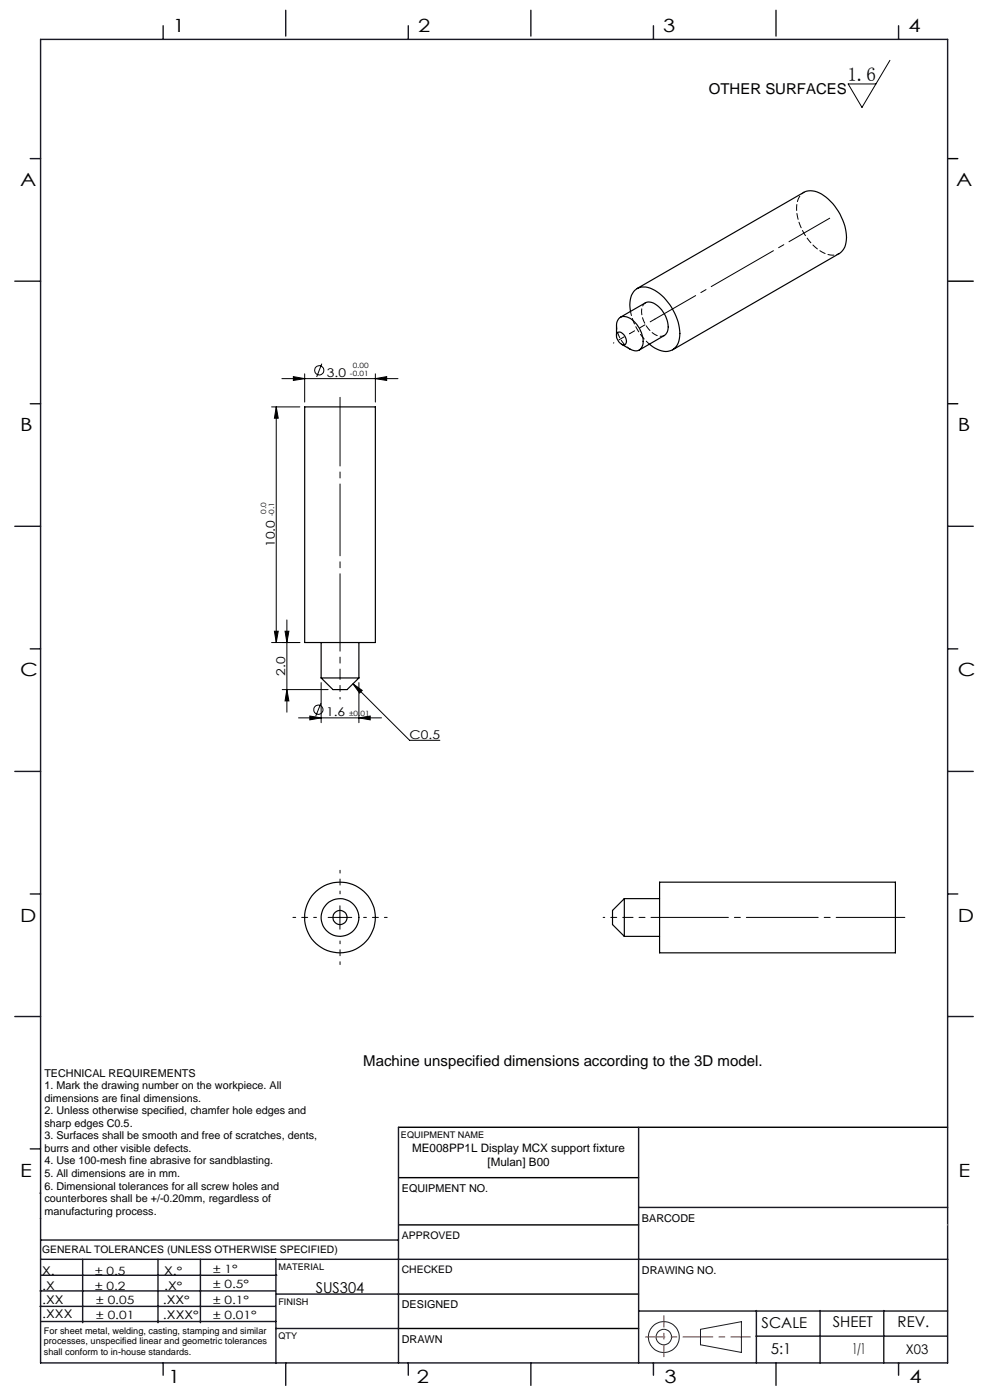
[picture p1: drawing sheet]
<svg xmlns="http://www.w3.org/2000/svg" width="210mm" height="297mm" viewBox="0 0 210 297" stroke-linecap="round" stroke-linejoin="round" font-family="sans-serif">
<g fill="none" stroke="#191924" stroke-width=".21">
<path d="M8.6 231.2v9.4M148.6 282l8.7-1.6v6.5l-8.7-1.6z"/>
<circle cx="140.8" cy="283.7" r="3.3"/>
<circle cx="140.8" cy="283.7" r="1.64"/>
</g>
<path d="M201 33.7h2.2M201 59.7h5.4M201 85.7h2.2M84.5 239.1h116.5M84.6 259.9h50.9M84.6 249.8h50.9M84.6 274.5h50.9M84.5 281.8h51" fill="none" stroke="#000" stroke-width=".3"/>
<path d="M136.9 283.6h22.3" fill="none" stroke="#f00" stroke-width=".21" stroke-dasharray="6.3 1.3 1.3 1.3" stroke-dashoffset="2.2"/>
<path d="M140.8 287.8v-8.7" fill="none" stroke="#f00" stroke-width=".21" stroke-dasharray="6.3 1.3 1.3 1.3" stroke-dashoffset="3.9"/>
<g fill="none" stroke="#191924" stroke-width=".3">
<path d="M8.6 8.4h192.4v280.7h-192.4zM34.6 5.5v2.9M60.6 2.2v5.5M86.6 5.5v2.9M112.6 2.2v5.5M138.6 5.5v2.9M164.6 2.2v5.5M190.6 5.5v2.9M6.4 33.7h2.2M3.1 59.7h5.5M6.4 85.7h2.2M3.1 111.7h5.5"/>
<path d="M201 111.7h5.4M6.4 137.7h2.2M201 137.7h2.2M3.1 163.7h5.5M201 163.7h5.4M6.4 189.6h2.2M201 189.6h2.2M3.1 215.6h5.5M201 215.6h5.4M84.5 239.1v50M135.5 239.1v50M6.4 243.7h2.2"/>
<path d="M8.5 253.1h.1M8.6 258.5h.1M135.5 256.1h65.5M8.5 277.1h49.9M8.5 273.9h49.9M8.6 267.2h192.4M8.6 263.1h75.9M8.8 270.5h49.9M17.5 267.2v13.4M33.5 267.2v13.4M42.5 267.2v13.4M58.5 267.2v22"/>
<path d="M58.6 274.5h26M135.5 278.1h65.5M160.4 278v11.1M174 278v11.1M187.5 278v11.1M8.8 280.3h49.7M34.6 289.1v2.6M58.5 281.8h26M60.6 289.1v4.8M86.6 289.1v2.6M112.6 289.1v4.8M138.6 289.1v2.6"/>
<path d="M160.4 283.5h40.5M164.6 289.1v4.8M190.6 289.1v2.6"/>
</g>
<path d="M201 259.9h.1" fill="none" stroke="#c0c0c0" stroke-width=".21"/>
<g fill="none" stroke="#000" stroke-width=".21">
<path d="M188.8 12.8l-6 10-2.9-5h5.9M62.2 79.9l2.4 .4-2.4 .4zM64.6 79.3v6M68.3 77.1l-1.1 2.9M79.6 79.3v6M57.6 86.3h6M58.6 86.3v50M58.6 86.3l.4 2.4h-.8zM59.8 80.3h24.6M79.6 80.3l2.4-.4v.8zM57.6 136.3h6M58.2 133.9h.8l-.4 2.4z"/>
<path d="M60.5 133.9h.8l-.4 2.4zM60.9 131.5v19.6M59.9 146.3h9.7M60.9 146.3l.4 2.4h-.8zM63.3 152.3h17.6M65.7 151.9l2.4 .4-2.4 .4zM68.1 149.2l-1.1 2.8M68.1 144.8v8.5M74.9 145.1l1.9 1.4-.5 .5zM74.9 145.1l12 12h6.4M76.1 152.3l2.4-.4v.8zM76.1 144.8v8.5"/>
<path d="M69.6 194.6h5M72.1 192.2v4.9"/>
<circle cx="67.7" cy="78.6" r=".98"/>
<circle cx="67.5" cy="150.6" r=".99"/>
</g>
<path d="M67.1 194.6h-5M72.1 189.6v-5M72.1 199.6v5M77.1 194.6h5" fill="none" stroke="#000" stroke-width=".21" stroke-dasharray="15.2 1.3 1.3 1.3" stroke-dashoffset="14.6"/>
<path d="M72.1 136.3v-52M139.9 194.6h52" fill="none" stroke="#000" stroke-width=".21" stroke-dasharray="15.2 1.3 1.3 1.3" stroke-dashoffset=".7"/>
<path d="M72.1 143.8v-7.5M132.4 194.6h7.5" fill="none" stroke="#000" stroke-width=".21" stroke-dasharray="15.2 1.3 1.3 1.3" stroke-dashoffset="13.4"/>
<path d="M72.1 143.8v4.5M132.4 194.6h-4.5" fill="none" stroke="#000" stroke-width=".21" stroke-dasharray="15.2 1.3 1.3 1.3" stroke-dashoffset="14.9"/>
<path d="M138.9 67.7l37.1-21.4" fill="none" stroke="#000" stroke-width=".21" stroke-dasharray="15.2 1.3 1.3 1.3" stroke-dashoffset="5.3"/>
<path d="M133.6 70.8l5.3-3.1" fill="none" stroke="#000" stroke-width=".21" stroke-dasharray="15.2 1.3 1.3 1.3" stroke-dashoffset="14.1"/>
<path d="M133.6 70.8l-3.5 2" fill="none" stroke="#000" stroke-width=".21" stroke-dasharray="15.2 1.3 1.3 1.3" stroke-dashoffset="15.1"/>
<g fill="#000">
<path d="M58.6 86.3l.4 2.4h-.8zM58.2 133.9h.8l-.4 2.4z"/>
<path d="M79.6 80.3l2.4-.4v.8zM62.2 79.9l2.4 .4-2.4 .4z"/>
<path d="M60.9 146.3l.4 2.4h-.8zM60.5 133.9h.8l-.4 2.4z"/>
<path d="M65.7 151.9l2.4 .4-2.4 .4zM76.1 152.3l2.4-.4v.8zM74.9 145.1l1.9 1.4-.5 .5z"/>
</g>
<g fill="none" stroke="#000" stroke-width=".25">
<path d="M130.8 71.2v-2.1a1.75 1.75 0 0 1 .9-1.8 1.75 1.75 0 0 1 2 .3 6.1 6.1 0 0 1 2.6 5.6 1.66 1.66 0 0 1-2.7 .8l-1.8-1M131 70.6a1.5 1.5 0 0 1 1.9 1.5 .74 .74 0 0 1-.4 1 .74 .74 0 0 1-1-.3 1.75 1.75 0 0 1-.5-2.2zM131.6 67.3l5.3-3.1a2.75 2.75 0 0 1 3.2 1.2 5.3 5.3 0 0 1 1.4 5l-.6 .8-5.3 3.1M133.7 66.1a4.4 4.4 0 0 1 1.6-5 4.5 4.5 0 0 1 4.6 1.2 11.4 11.4 0 0 1 4.2 9.6 3 3 0 0 1-4.7 2.2l-1.7-1.1M135.1 61.2l35.4-20.4a4.2 4.2 0 0 1 4.7 1 11.5 11.5 0 0 1 4.3 9.6l-.5 1.4-.8 .9-35.5 20.5M64.6 86.3h15v50h-15zM68.1 136.3v7.5M76.1 136.3v7.5M68.1 143.8h8M68.1 143.8l2.5 2.5h3l2.5-2.5M132.4 190.6v8M132.4 190.6l-2.5 2.5v3l2.5 2.5"/>
<path d="M132.4 190.6h7.5M132.4 198.6h7.5M139.9 187.1h50v15h-50z"/>
<circle cx="72.1" cy="194.6" r="7.5"/>
<circle cx="72.1" cy="194.6" r="4"/>
<circle cx="72.1" cy="194.6" r="1.5"/>
</g>
<path d="M133.6 74a6.2 6.2 0 0 1-2.8-4.9" fill="none" stroke="#000" stroke-width=".21" stroke-dasharray="1.3 .6" stroke-dashoffset=".6"/>
<path d="M133.7 66.1a12.3 12.3 0 0 0 4 6.9M136.9 64.2a2.8 2.8 0 0 0-.5 3.4 5.2 5.2 0 0 0 3.7 3.7l.8-.1" fill="none" stroke="#000" stroke-width=".21" stroke-dasharray="1.3 .6" stroke-dashoffset=".4"/>
<path d="M170.5 40.8a4.2 4.2 0 0 0-1.4 4.6 11.4 11.4 0 0 0 6.1 8.5l1.4 .2 1.4-.3" fill="none" stroke="#000" stroke-width=".21" stroke-dasharray="1.3 .6" stroke-dashoffset=".7"/>
<text font-size="4.1" x="179.7" y="17.2">1.6</text>
<g font-size="3.9">
<text x="36.7" y="6.9">1</text>
<text x="88.7" y="6.9">2</text>
<text x="140.7" y="6.9">3</text>
<text x="192.7" y="6.9">4</text>
<text x="4.2" y="39.5">A</text>
<text x="202.9" y="39.5">A</text>
<text x="4.2" y="91.5">B</text>
<text x="203.2" y="91.5">B</text>
<text x="4.2" y="143.5">C</text>
<text x="203.2" y="143.5">C</text>
<text x="4.2" y="195.5">D</text>
<text x="203.2" y="195.5">D</text>
<text x="4.2" y="249.6">E</text>
<text x="203.3" y="249.6">E</text>
<text x="35.7" y="293.4">1</text>
<text x="88.4" y="293.4">2</text>
<text x="141" y="293.4">3</text>
<text x="193" y="293.4">4</text>
</g>
<g font-size="3.2">
<text x="150.4" y="20">OTHER SURFACES</text>
<text x="77" y="226.2">Machine unspecified dimensions according to the 3D model.</text>
<text x="67" y="274.2">SUS304</text>
<text x="161.6" y="281.7">SCALE</text>
<text x="176.7" y="281.5">SHEET</text>
<text x="190.4" y="281.5">REV.</text>
<text x="163.5" y="287.3">5:1</text>
<text x="180.8" y="287.3">1/1</text>
</g>
<text font-size="2.8" x="192.1" y="287.3">X03</text>
<g font-size="2.6">
<text x="69.4" y="79.9">3.0</text>
<text x="58.3" y="116.1" transform="rotate(-90 58.3 116.1)">10.0</text>
<text x="60.5" y="143.3" transform="rotate(-90 60.5 143.3)">2.0</text>
<text x="69.2" y="151.9">1.6</text>
<text x="86.9" y="156.7">C0.5</text>
</g>
<g font-size="2.5">
<text x="87.4" y="244.4">ME008PP1L Display MCX support fixture</text>
<text x="103.4" y="247.3">[Mulan] B00</text>
<text x="8.9" y="273.6">.X</text>
<text x="8.9" y="270.4">X.</text>
<text x="34.8" y="273.7">.X°</text>
<text x="34.8" y="270.5">X.°</text>
<text x="9" y="276.7">.XX</text>
<text x="9" y="279.7">.XXX</text>
<text x="34.5" y="276.7">.XX°</text>
<text x="34.6" y="279.8">.XXX°</text>
</g>
<g font-size="2.4">
<text x="45.2" y="270">± 1°</text>
<text x="20.2" y="270.4">± 0.5</text>
<text x="20.2" y="273.7">± 0.2</text>
<text x="45.2" y="273.2">± 0.5°</text>
<text x="20.4" y="279.7">± 0.01</text>
<text x="20.4" y="276.7">± 0.05</text>
<text x="45.2" y="276.7">± 0.1°</text>
<text x="45.2" y="279.7">± 0.01°</text>
</g>
<g font-size="2.3">
<text x="9.4" y="228.4">TECHNICAL REQUIREMENTS</text>
<text x="9.4" y="231.1">1. Mark the drawing number on the workpiece. All</text>
<text x="9.4" y="233.7">dimensions are final dimensions.</text>
<text x="9.4" y="236.4">2. Unless otherwise specified, chamfer hole edges and</text>
<text x="9.4" y="239">sharp edges C0.5.</text>
<text x="9.4" y="241.7">3. Surfaces shall be smooth and free of scratches, dents,</text>
<text x="9.4" y="244.4">burrs and other visible defects.</text>
<text x="9.4" y="247">4. Use 100-mesh fine abrasive for sandblasting.</text>
<text x="9.4" y="249.7">5. All dimensions are in mm.</text>
<text x="9.4" y="252.4">6. Dimensional tolerances for all screw holes and</text>
<text x="9.4" y="255">counterbores shall be +/-0.20mm, regardless of</text>
<text x="9.4" y="257.7">manufacturing process.</text>
<text x="85.2" y="252.9">EQUIPMENT NO.</text>
<text x="136.2" y="259.2">BARCODE</text>
<text x="136.2" y="270.2">DRAWING NO.</text>
<text x="85.2" y="277.6">DESIGNED</text>
<text x="85.2" y="284.9">DRAWN</text>
</g>
<g font-size="2.2">
<text x="85.2" y="262.8">APPROVED</text>
<text x="8.9" y="265.9">GENERAL TOLERANCES (UNLESS OTHERWISE SPECIFIED)</text>
<text x="85.2" y="270.1">CHECKED</text>
</g>
<g font-size="1.9">
<text x="85.1" y="241.5">EQUIPMENT NAME</text>
<text x="59.1" y="269.5">MATERIAL</text>
<text x="59.1" y="276.9">FINISH</text>
<text x="9.3" y="282.9">For sheet metal, welding, casting, stamping and similar</text>
<text x="9.3" y="285.2">processes, unspecified linear and geometric tolerances</text>
<text x="9.3" y="287.4">shall conform to in-house standards.</text>
<text x="59.1" y="284.2">QTY</text>
</g>
<g font-size="1.5">
<text x="74.2" y="79.8">-0.01</text>
<text x="74.8" y="78.1">0.00</text>
<text x="56.5" y="109" transform="rotate(-90 56.5 109)">0.0</text>
<text x="58.2" y="109.6" transform="rotate(-90 58.2 109.6)">-0.1</text>
<text x="74" y="151.8">±0.01</text>
</g>
</svg>
